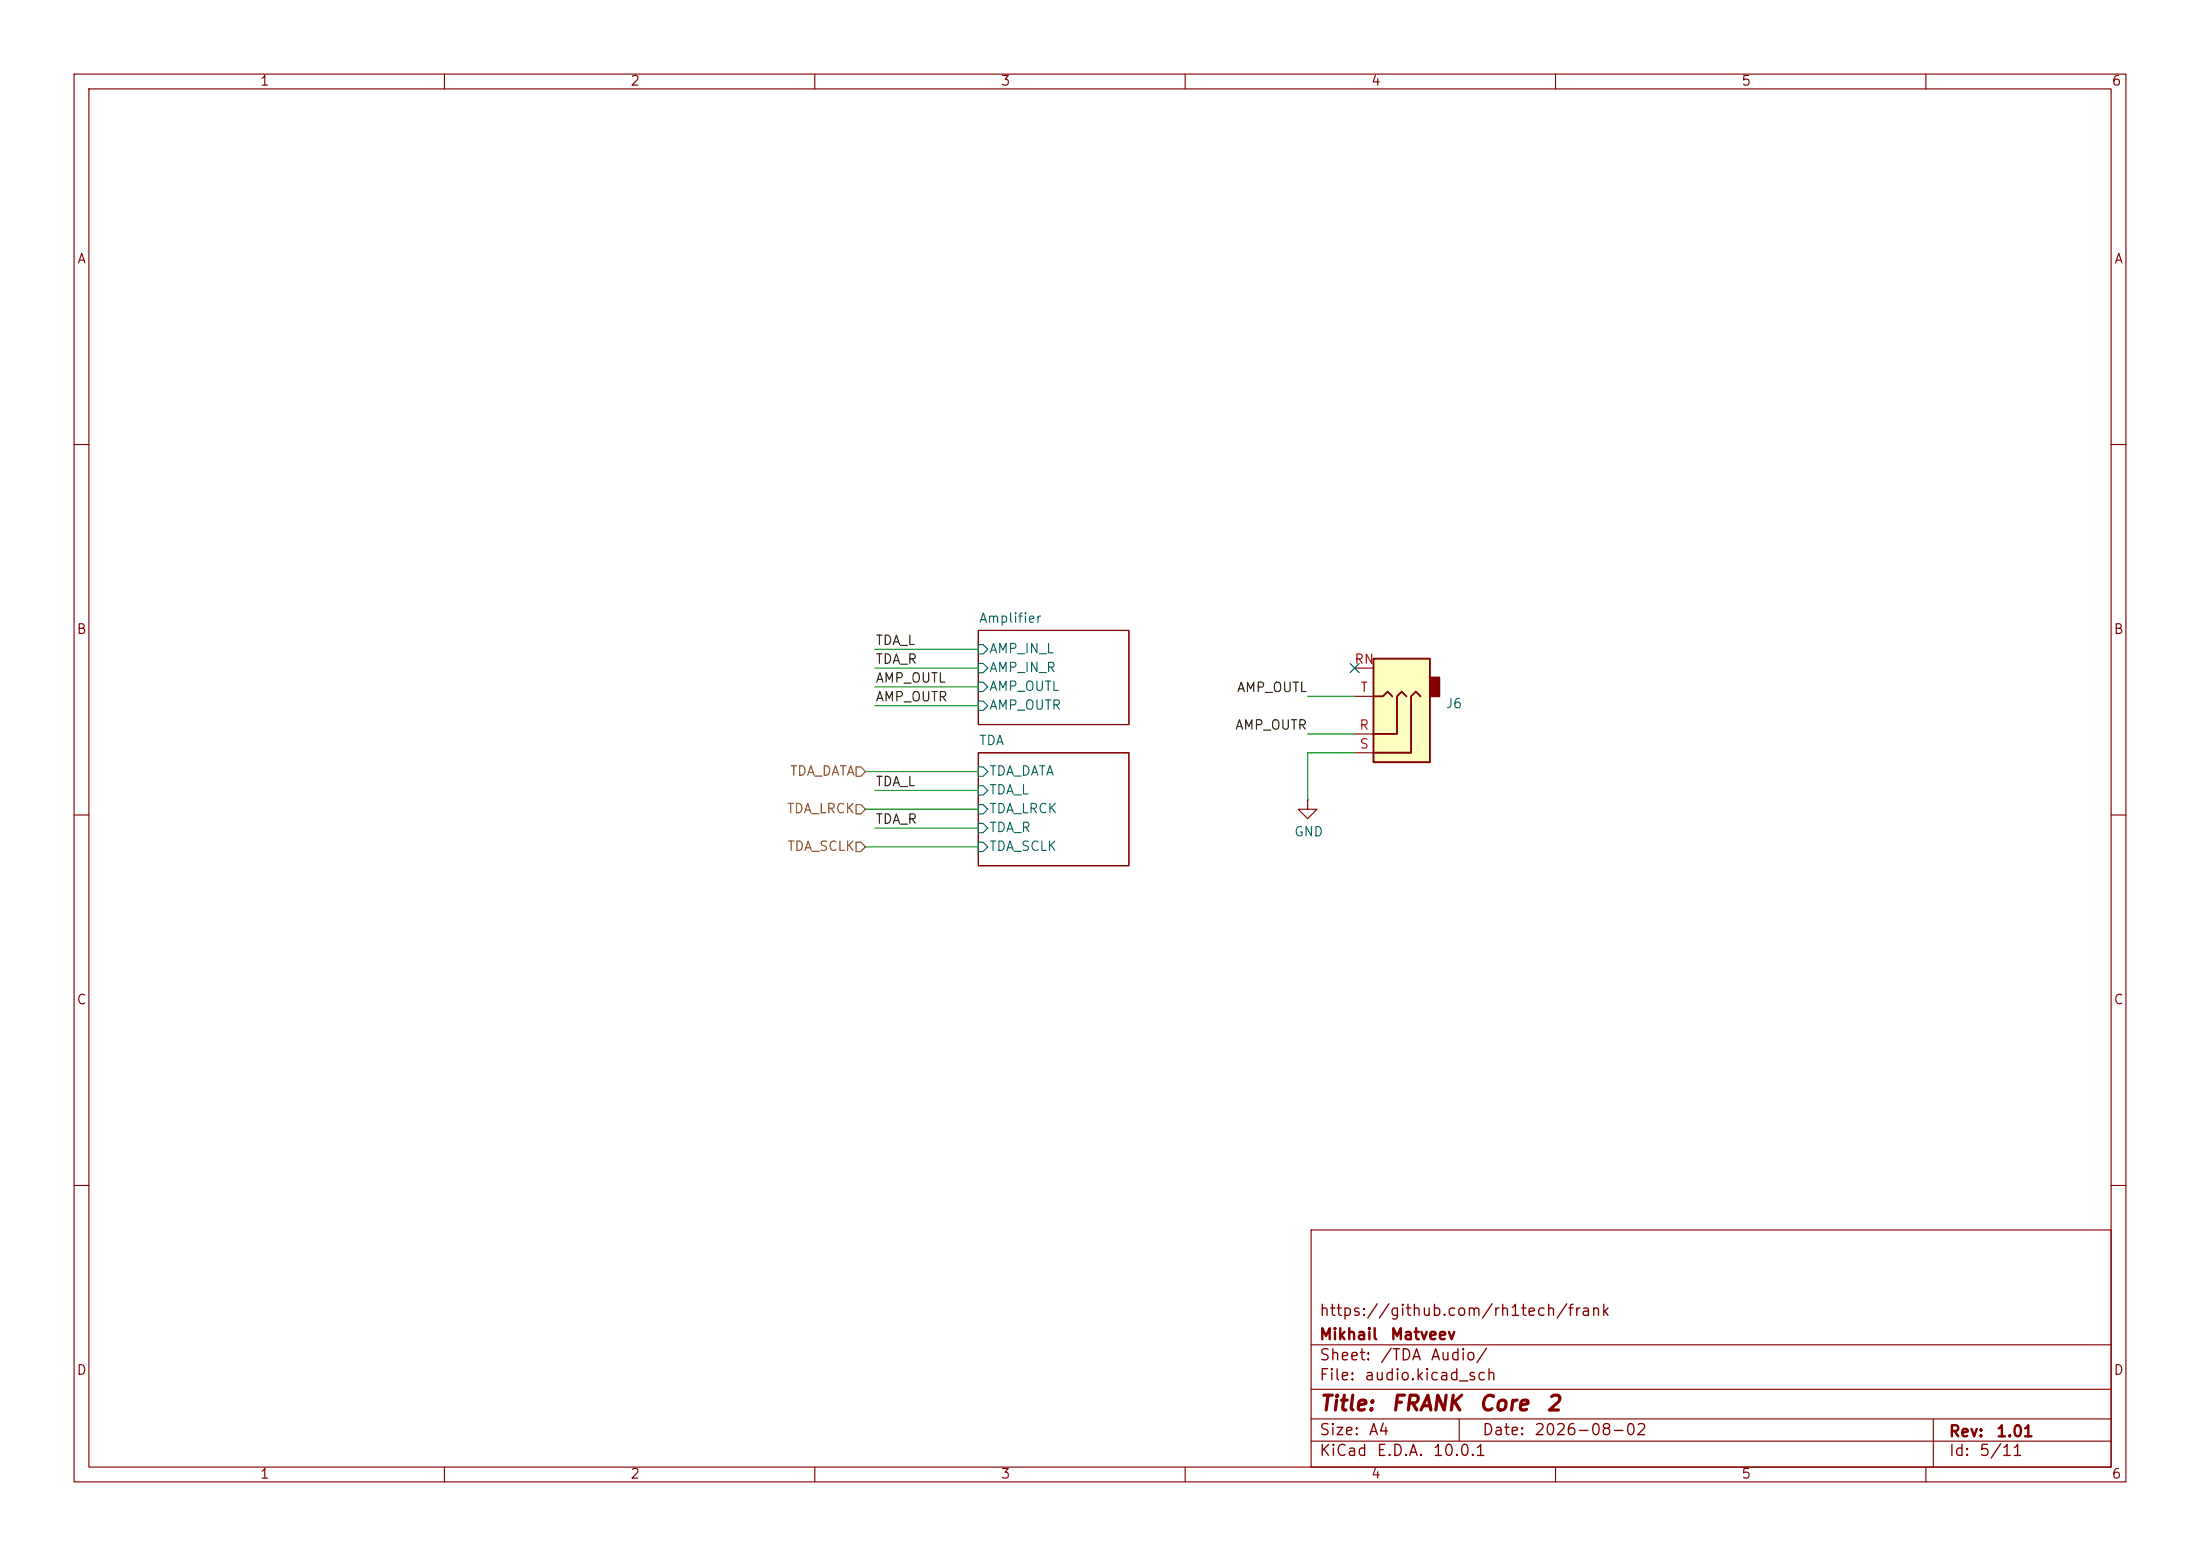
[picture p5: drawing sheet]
(kicad_sch
 (version 20260306)
 (generator "eeschema")
 (generator_version "10.0")
 (paper "A4")
 (title_block
  (title "${NAME}")
  (date "${DATE}")
  (rev "${VERSION}")
  (company "Mikhail Matveev")
  (comment 1 "https://github.com/rh1tech/frank"))
 (lib_symbols
  (symbol "FRANK:AudioJack_3.5mm" (exclude_from_sim no) (in_bom yes) (on_board yes)
   (in_pos_files yes)
   (duplicate_pin_numbers_are_jumpers no)
   (property "Reference" "J12" (at -7.1119 -4.0097 0) (show_name no) (do_not_autoplace no) (effects (font (size 1.27 1.27)) (justify right)))
   (property "Value" "PJ-320D" (at 2.54 -11.43 0) (show_name no) (do_not_autoplace no) (hide yes) (effects (font (size 1.27 1.27)) (justify right)))
   (property "Footprint" "FRANK:AudioJack_3.5mm_PJ320D" (at 0 0 0) (show_name no) (do_not_autoplace no) (hide yes) (effects (font (size 1.27 1.27))))
   (property "Datasheet" "" (at 0 0 0) (show_name no) (do_not_autoplace no) (hide yes) (effects (font (size 1.27 1.27))))
   (property "Description" "" (at 0 0 0) (show_name no) (do_not_autoplace no) (hide yes) (effects (font (size 1.27 1.27))))
   (property "AliExpress" "https://www.aliexpress.com/item/4001158231104.html" (at 0 0 0) (show_name no) (do_not_autoplace no) (hide yes) (effects (font (size 1.27 1.27))))
   (property "Availability" "" (at 0 0 0) (show_name no) (do_not_autoplace no) (effects (font (size 1.27 1.27))))
   (property "Check_prices" "" (at 0 0 0) (show_name no) (do_not_autoplace no) (effects (font (size 1.27 1.27))))
   (property "Description_1" "" (at 0 0 0) (show_name no) (do_not_autoplace no) (effects (font (size 1.27 1.27))))
   (property "MF" "" (at 0 0 0) (show_name no) (do_not_autoplace no) (effects (font (size 1.27 1.27))))
   (property "MP" "" (at 0 0 0) (show_name no) (do_not_autoplace no) (effects (font (size 1.27 1.27))))
   (property "Package" "" (at 0 0 0) (show_name no) (do_not_autoplace no) (effects (font (size 1.27 1.27))))
   (property "Price" "" (at 0 0 0) (show_name no) (do_not_autoplace no) (effects (font (size 1.27 1.27))))
   (property "SnapEDA_Link" "" (at 0 0 0) (show_name no) (do_not_autoplace no) (effects (font (size 1.27 1.27))))
   (symbol "AudioJack_3.5mm_0_1"
    (rectangle (start -5.08 -5.08) (end -6.35 -7.62) (stroke (width 0.254) (type default)) (fill (type outline)))
    (polyline (pts (xy -1.905 -5.08) (xy -1.27 -5.715) (xy -0.635 -5.08) (xy -0.635 0) (xy 2.54 0)) (stroke (width 0.254) (type default)) (fill (type none)))
    (polyline (pts (xy 0 -5.08) (xy 0.635 -5.715) (xy 1.27 -5.08) (xy 2.54 -5.08)) (stroke (width 0.254) (type default)) (fill (type none)))
    (rectangle (start 2.54 3.81) (end -5.08 -10.16) (stroke (width 0.254) (type default)) (fill (type background)))
    (polyline (pts (xy 2.54 2.54) (xy -2.54 2.54) (xy -2.54 -5.08) (xy -3.175 -5.715) (xy -3.81 -5.08)) (stroke (width 0.254) (type default)) (fill (type none))))
   (symbol "AudioJack_3.5mm_1_1"
    (pin passive line (at 5.08 0 180) (length 2.54) (name "" (effects (font (size 1.27 1.27)))) (number "R" (effects (font (size 1.27 1.27)))))
    (pin passive line (at 5.08 -8.89 180) (length 2.54) (name "" (effects (font (size 1.27 1.27)))) (number "RN" (effects (font (size 1.27 1.27)))))
    (pin passive line (at 5.08 2.54 180) (length 2.54) (name "" (effects (font (size 1.27 1.27)))) (number "S" (effects (font (size 1.27 1.27)))))
    (pin passive line (at 5.08 -5.08 180) (length 2.54) (name "" (effects (font (size 1.27 1.27)))) (number "T" (effects (font (size 1.27 1.27))))))
   (embedded_fonts no))
  (symbol "FRANK:GND"
   (power global)
   (pin_numbers (hide yes))
   (pin_names
    (offset 0) (hide yes)) (exclude_from_sim no) (in_bom yes) (on_board yes)
   (in_pos_files yes)
   (duplicate_pin_numbers_are_jumpers no)
   (property "Reference" "#PWR" (at 0 -6.35 0) (show_name no) (do_not_autoplace no) (hide yes) (effects (font (size 1.27 1.27))))
   (property "Value" "GND" (at 0 -3.81 0) (show_name no) (do_not_autoplace no) (effects (font (size 1.27 1.27))))
   (property "Footprint" "" (at 0 0 0) (show_name no) (do_not_autoplace no) (hide yes) (effects (font (size 1.27 1.27))))
   (property "Datasheet" "" (at 0 0 0) (show_name no) (do_not_autoplace no) (hide yes) (effects (font (size 1.27 1.27))))
   (property "Description" "Power symbol creates a global label with name \"GND\" , ground" (at 0 0 0) (show_name no) (do_not_autoplace no) (hide yes) (effects (font (size 1.27 1.27))))
   (symbol "GND_0_1"
    (polyline (pts (xy 0 0) (xy 0 -1.27) (xy 1.27 -1.27) (xy 0 -2.54) (xy -1.27 -1.27) (xy 0 -1.27)) (stroke (width 0) (type default)) (fill (type none))))
   (symbol "GND_1_1"
    (pin power_in line (at 0 0 270) (length 0) (name "" (effects (font (size 1.27 1.27)))) (number "1" (effects (font (size 1.27 1.27))))))
   (embedded_fonts no)))
 (no_connect
  (at 182.88 90.17))
 (wire
  (pts (xy 176.53 99.06) (xy 182.88 99.06))
  (stroke (width 0) (type default)))
 (wire
  (pts (xy 118.11 111.76) (xy 132.08 111.76))
  (stroke (width 0) (type default)))
 (wire
  (pts (xy 118.11 95.25) (xy 132.08 95.25))
  (stroke (width 0) (type default)))
 (wire
  (pts (xy 118.11 92.71) (xy 132.08 92.71))
  (stroke (width 0) (type default)))
 (wire
  (pts (xy 116.84 109.22) (xy 132.08 109.22))
  (stroke (width 0) (type default)))
 (wire
  (pts (xy 118.11 106.68) (xy 132.08 106.68))
  (stroke (width 0) (type default)))
 (wire
  (pts (xy 116.84 114.3) (xy 132.08 114.3))
  (stroke (width 0) (type default)))
 (wire
  (pts (xy 176.53 93.98) (xy 182.88 93.98))
  (stroke (width 0) (type default)))
 (wire
  (pts (xy 182.88 101.6) (xy 176.53 101.6))
  (stroke (width 0) (type default)))
 (wire
  (pts (xy 116.84 104.14) (xy 132.08 104.14))
  (stroke (width 0) (type default)))
 (wire
  (pts (xy 118.11 90.17) (xy 132.08 90.17))
  (stroke (width 0) (type default)))
 (wire
  (pts (xy 118.11 87.63) (xy 132.08 87.63))
  (stroke (width 0) (type default)))
 (wire
  (pts (xy 176.53 101.6) (xy 176.53 107.95))
  (stroke (width 0) (type default)))
 (label "AMP_OUTR"
  (at 176.53 99.06 180)
  (effects (font (size 1.27 1.27)) (justify right bottom)))
 (label "TDA_L"
  (at 118.11 106.68 0)
  (effects (font (size 1.27 1.27)) (justify left bottom)))
 (label "AMP_OUTR"
  (at 118.11 95.25 0)
  (effects (font (size 1.27 1.27)) (justify left bottom)))
 (label "AMP_OUTL"
  (at 118.11 92.71 0)
  (effects (font (size 1.27 1.27)) (justify left bottom)))
 (label "AMP_OUTL"
  (at 176.53 93.98 180)
  (effects (font (size 1.27 1.27)) (justify right bottom)))
 (label "TDA_R"
  (at 118.11 111.76 0)
  (effects (font (size 1.27 1.27)) (justify left bottom)))
 (label "TDA_R"
  (at 118.11 90.17 0)
  (effects (font (size 1.27 1.27)) (justify left bottom)))
 (label "TDA_L"
  (at 118.11 87.63 0)
  (effects (font (size 1.27 1.27)) (justify left bottom)))
 (hierarchical_label "TDA_SCLK"
  (shape input)
  (at 116.84 114.3 180)
  (effects (font (size 1.27 1.27)) (justify right)))
 (hierarchical_label "TDA_DATA"
  (shape input)
  (at 116.84 104.14 180)
  (effects (font (size 1.27 1.27)) (justify right)))
 (hierarchical_label "TDA_LRCK"
  (shape input)
  (at 116.84 109.22 180)
  (effects (font (size 1.27 1.27)) (justify right)))
 (symbol
  (lib_id "FRANK:GND")
  (at 176.53 107.95 0)
  (unit 1)
  (body_style 1)
  (exclude_from_sim no)
  (in_bom yes)
  (on_board yes)
  (in_pos_files yes)
  (dnp no)
  (property "Reference" "#PWR059" (at 176.53 114.3 0) (hide yes) (show_name no) (do_not_autoplace no) (effects (font (size 1.27 1.27))))
  (property "Value" "GND" (at 176.657 112.3442 0) (show_name no) (do_not_autoplace no) (effects (font (size 1.27 1.27))))
  (property "Footprint" "" (at 176.53 107.95 0) (hide yes) (show_name no) (do_not_autoplace no) (effects (font (size 1.27 1.27))))
  (property "Datasheet" "" (at 176.53 107.95 0) (hide yes) (show_name no) (do_not_autoplace no) (effects (font (size 1.27 1.27))))
  (property "Description" "Power symbol creates a global label with name \"GND\" , ground" (at 176.53 107.95 0) (hide yes) (show_name no) (do_not_autoplace no) (effects (font (size 1.27 1.27))))
  (pin "1"))
 (symbol
  (lib_id "FRANK:AudioJack_3.5mm")
  (at 187.96 99.06 180)
  (unit 1)
  (body_style 1)
  (exclude_from_sim no)
  (in_bom yes)
  (on_board yes)
  (in_pos_files yes)
  (dnp no)
  (property "Reference" "J6" (at 195.0719 95.0503 0) (show_name no) (do_not_autoplace no) (effects (font (size 1.27 1.27)) (justify right)))
  (property "Value" "PJ-320D" (at 185.42 87.63 0) (hide yes) (show_name no) (do_not_autoplace no) (effects (font (size 1.27 1.27)) (justify right)))
  (property "Footprint" "FRANK:AudioJack_3.5mm_PJ320D_AudioOut" (at 187.96 99.06 0) (hide yes) (show_name no) (do_not_autoplace no) (effects (font (size 1.27 1.27))))
  (property "Datasheet" "" (at 187.96 99.06 0) (hide yes) (show_name no) (do_not_autoplace no) (effects (font (size 1.27 1.27))))
  (property "Description" "" (at 187.96 99.06 0) (hide yes) (show_name no) (do_not_autoplace no) (effects (font (size 1.27 1.27))))
  (property "AliExpress" "https://www.aliexpress.com/item/4001158231104.html" (at 187.96 99.06 0) (hide yes) (show_name no) (do_not_autoplace no) (effects (font (size 1.27 1.27))))
  (property "Availability" "" (at 187.96 99.06 0) (show_name no) (do_not_autoplace no) (effects (font (size 1.27 1.27))))
  (property "Check_prices" "" (at 187.96 99.06 0) (show_name no) (do_not_autoplace no) (effects (font (size 1.27 1.27))))
  (property "Description_1" "" (at 187.96 99.06 0) (show_name no) (do_not_autoplace no) (effects (font (size 1.27 1.27))))
  (property "MF" "" (at 187.96 99.06 0) (show_name no) (do_not_autoplace no) (effects (font (size 1.27 1.27))))
  (property "MP" "" (at 187.96 99.06 0) (show_name no) (do_not_autoplace no) (effects (font (size 1.27 1.27))))
  (property "Package" "" (at 187.96 99.06 0) (show_name no) (do_not_autoplace no) (effects (font (size 1.27 1.27))))
  (property "Price" "" (at 187.96 99.06 0) (show_name no) (do_not_autoplace no) (effects (font (size 1.27 1.27))))
  (property "SnapEDA_Link" "" (at 187.96 99.06 0) (show_name no) (do_not_autoplace no) (effects (font (size 1.27 1.27))))
  (pin "R")
  (pin "S")
  (pin "T")
  (pin "RN"))
 (sheet
  (at 132.08 101.6)
  (size 20.32 15.24)
  (exclude_from_sim no)
  (in_bom yes)
  (on_board yes)
  (dnp no)
  (fields_autoplaced yes)
  (stroke (width 0.1524) (type solid))
  (fill (color 0 0 0 0))
  (property "Sheetname" "TDA" (at 132.08 100.8884 0) (show_name no) (do_not_autoplace no) (effects (font (size 1.27 1.27)) (justify left bottom)))
  (property "Sheetfile" "tda.kicad_sch" (at 132.08 117.4246 0) (hide yes) (show_name no) (do_not_autoplace no) (effects (font (size 1.27 1.27)) (justify left top)))
  (pin "TDA_DATA" input (at 132.08 104.14 180) (effects (font (size 1.27 1.27)) (justify left)))
  (pin "TDA_L" input (at 132.08 106.68 180) (effects (font (size 1.27 1.27)) (justify left)))
  (pin "TDA_LRCK" input (at 132.08 109.22 180) (effects (font (size 1.27 1.27)) (justify left)))
  (pin "TDA_R" input (at 132.08 111.76 180) (effects (font (size 1.27 1.27)) (justify left)))
  (pin "TDA_SCLK" input (at 132.08 114.3 180) (effects (font (size 1.27 1.27)) (justify left)))
  (instances (project "" (path ""
    (page "#"))) (project "frank_core2" (path ""
    (page "7")))))
 (sheet
  (at 132.08 85.09)
  (size 20.32 12.7)
  (exclude_from_sim no)
  (in_bom yes)
  (on_board yes)
  (dnp no)
  (fields_autoplaced yes)
  (stroke (width 0.1524) (type solid))
  (fill (color 0 0 0 0))
  (property "Sheetname" "Amplifier" (at 132.08 84.3784 0) (show_name no) (do_not_autoplace no) (effects (font (size 1.27 1.27)) (justify left bottom)))
  (property "Sheetfile" "amp.kicad_sch" (at 132.08 98.3746 0) (hide yes) (show_name no) (do_not_autoplace no) (effects (font (size 1.27 1.27)) (justify left top)))
  (pin "AMP_IN_L" input (at 132.08 87.63 180) (effects (font (size 1.27 1.27)) (justify left)))
  (pin "AMP_IN_R" input (at 132.08 90.17 180) (effects (font (size 1.27 1.27)) (justify left)))
  (pin "AMP_OUTL" input (at 132.08 92.71 180) (effects (font (size 1.27 1.27)) (justify left)))
  (pin "AMP_OUTR" input (at 132.08 95.25 180) (effects (font (size 1.27 1.27)) (justify left)))
  (instances (project "" (path ""
    (page "#"))) (project "frank_core2" (path ""
    (page "6"))))))
